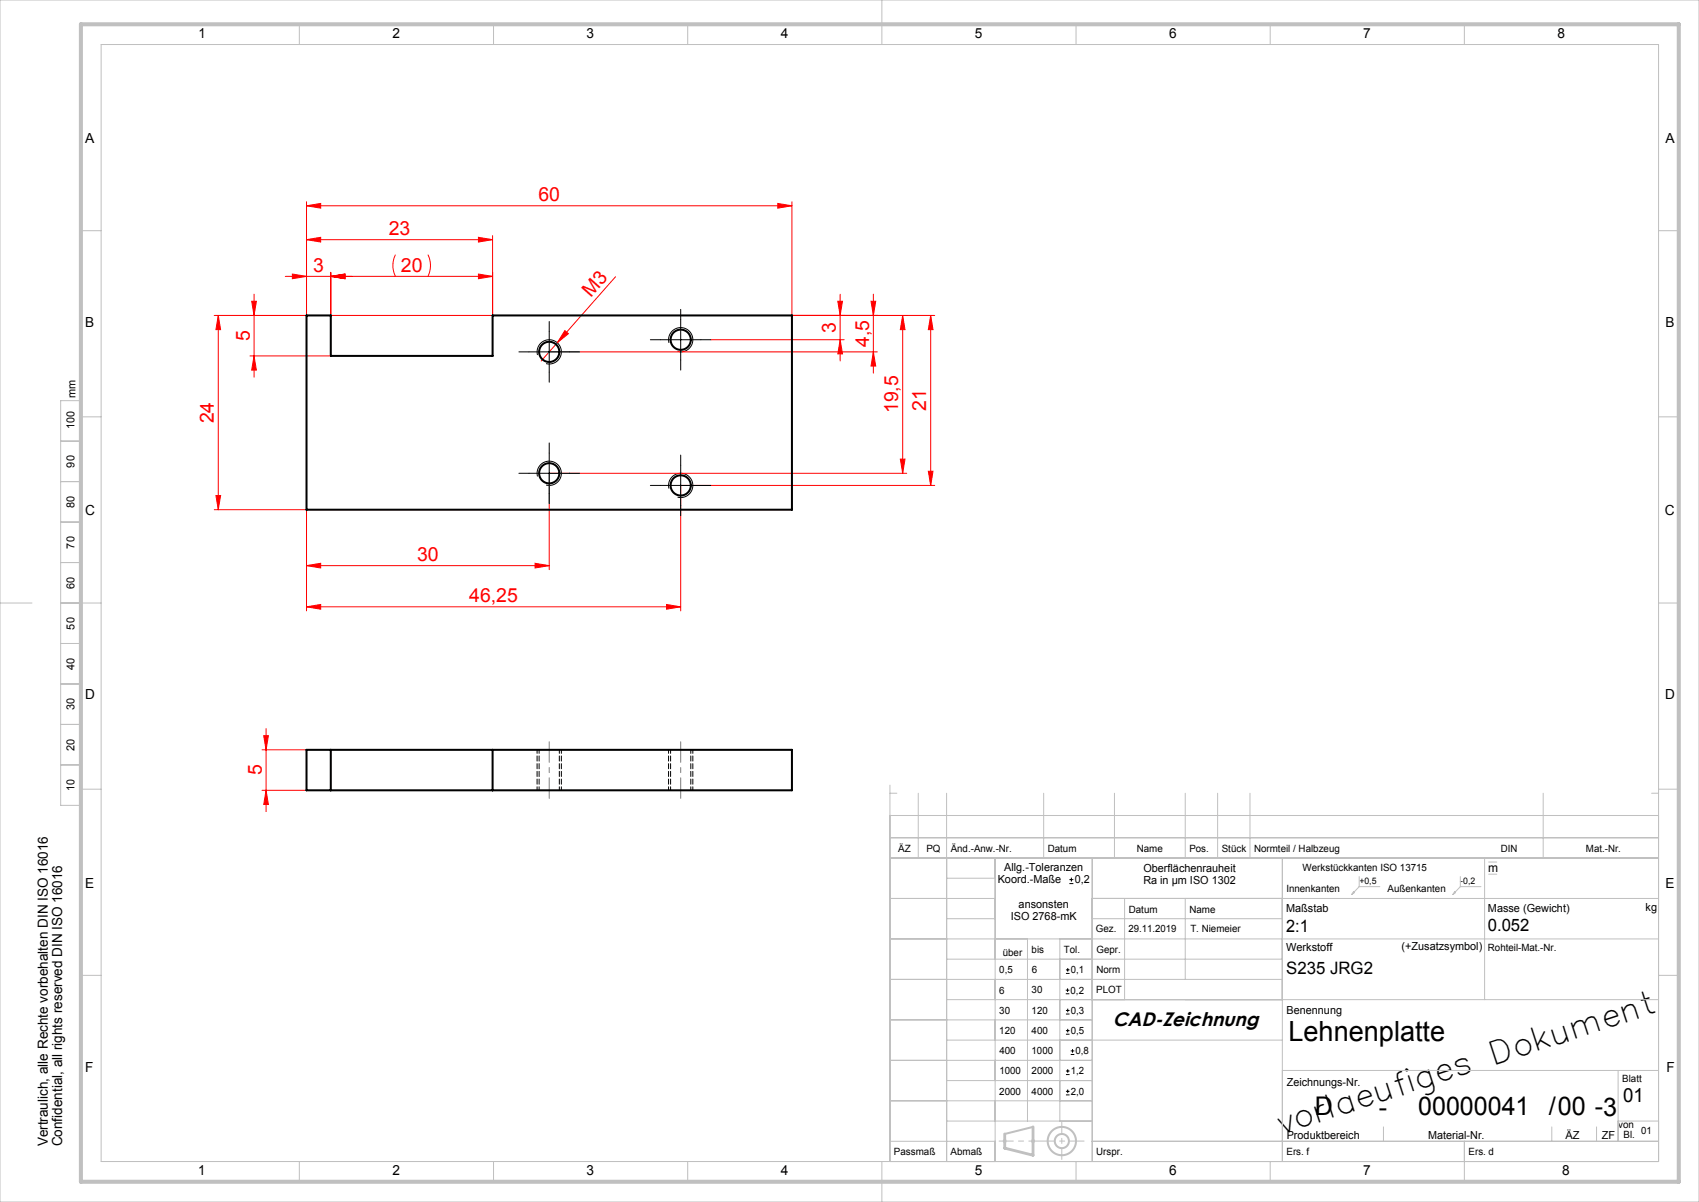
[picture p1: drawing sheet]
<svg xmlns="http://www.w3.org/2000/svg" width="420mm" height="297mm" viewBox="0 0 420 297" stroke-linecap="round" stroke-linejoin="round" font-family="sans-serif">
<g fill="none" stroke="#000" stroke-width=".25">
<path d="M135.8 79.4v15M168.3 76.4v15M128.3 86.9h15M132.9 87.7a3 3 0 0 1 2.6-3.7 3 3 0 0 1 3.3 3.2 3 3 0 0 1-3.8 2.6M160.8 83.9h15M165.4 84.7a3 3 0 0 1 2.6-3.7 3 3 0 0 1 3.3 3.2 3 3 0 0 1-3.8 2.6M128.3 116.9h15M132.9 117.7a3 3 0 0 1 2.6-3.7 3 3 0 0 1 3.3 3.2 3 3 0 0 1-3.8 2.6M135.8 109.4v15M160.8 119.9h15M168.3 112.4v15M165.4 120.7a3 3 0 0 1 2.6-3.7 3 3 0 0 1 3.3 3.2 3 3 0 0 1-3.8 2.6"/>
<path d="M264.4 218.3h.9M264.4 217.3h.9M264.8 216.9v.9M263.5 239.6h.9M263.9 239.2v.9M263.5 245.5h.8M263.5 244.7h.8M263.5 255.5h.9M263.5 254.7h.9M263.5 250.6h.9M263.5 249.7h.9M263.5 240.5h.9"/>
<path d="M263.9 244.2v.9M263.9 249.2v.9M263.9 254.2v.9M264.7 259.7h.9M265.1 259.2v.9M263.5 270.5h.9M263.5 269.7h.9M263.5 265.5h.9M263.5 264.6h.9M263.9 269.2v.9M263.9 264.2v.9M264.7 260.5h.9"/>
</g>
<g fill="none" stroke="#c0c0c0" stroke-width=".25">
<path d="M0 0h420v297h-420zM25 11h385v276h-385zM74 6v5M122 6v5M170 6v5M218 0v11M266 6v5M314 6v5M362 6v5M20 57h5M410 57h5M15 99h5v100h-5z"/>
<path d="M15 119h5M15 109h5M20 103h5M410 103h5M15 139h5M15 129h5M0 149h7.9M15 149h10M15 159h5M410 149h5M15 169h5M15 179h5"/>
<path d="M15 189h5M20 195h5M220 194v93M220 196h1.7M227 196v16M234 196v91M258 196v16M275.5 196v16M293 196v16M301 196v16M309 196v16M381.5 196v16"/>
<path d="M408.3 196h1.7M410 195h5M220 212h190M220 207h190M220 201.5h190M234 217h12M246 212v75M270 212v75M317 212v75M336 216.6v2.5M336 219.1h5.1M336 219.1l-1.8 1.9"/>
<path d="M361 219.1h5.1M361 216.6v2.5M361 219.1l-1.8 1.9M367 212v35M368 213h2M368 216h2M220 232h190M220 222h26M234 227h12M234 237h83M254 232v45M262 232v45"/>
<path d="M270 222h140M270 227h47M278 222v25M293 222v20M334.6 220.4l.2 .2-.6 .4zM359.6 220.4l.2 .2-.6 .4zM20 241h5M220 242h97M220 252h50M234 247h176M234 257h83M410 241h5"/>
<path d="M220 262h50M220 272h50M234 267h36M234 277h36M317 264.5h93M342 278.4v3.6M383.6 278.4v3.6M394.7 278.4v3.6M400 277h10M400 264.5v17.5M74 287v5M122 287v5"/>
<path d="M170 287v5M218 287v10M220 282h26M247.9 281.9h1M248 281.6l.7 .7M248.4 281.4v1M248.7 281.6l-.7 .7M254.9 281.9h1M255 281.6l.7 .7M255.4 281.4v1M255.7 281.6l-.7 .7M266 287v5"/>
<path d="M270 282h140M314 287v5M362 282v10"/>
</g>
<g fill="none" stroke="#c0c0c0" stroke-width=".5">
<path d="M255.4 278.4l-7 1.8"/>
<circle cx="262.5" cy="281.9" r="3.5"/>
<circle cx="262.5" cy="281.9" r="1.75"/>
</g>
<g fill="none" stroke="#f00" stroke-width=".25">
<path d="M75.8 59.2l3.5-.6v1.2zM75.8 50.8l3.5-.5v1.1zM75.8 49.8v28.1M75.8 59.2h46M75.8 50.8h120M118.3 58.6l3.5 .6-3.5 .6zM121.8 58.2v19.7h-68.8M192.3 50.3l3.5 .5-3.5 .6zM195.8 49.8v28.1h35.3M54 77.9v48M54 77.9l.5 3.5h-1.1zM62.2 74.4h1.2l-.6 3.5z"/>
<path d="M62.8 72.7v20.5M70.5 68.3h51.3M72.3 67.7l3.5 .6-3.5 .6zM81.8 68.3l3.5-.6v1.2zM81.8 67.3v10.6M97.8 62.9a6 6 0 0 0 0 5.4M105.8 62.9a6 6 0 0 1 0 5.4M118.3 67.7l3.5 .6-3.5 .6zM152.2 68.4l-18.4 20.8M207.1 74.4h1.2l-.6 3.5zM207.7 72.7v16.5M215.3 74.4h1.2l-.6 3.5z"/>
<path d="M215.9 72.7v19.5M223.1 77.9l.6 3.5h-1.1zM223.1 77.9v39M230.1 77.9v42M230.1 77.9l.5 3.5h-1.1zM61.8 87.9h20M62.8 87.9l.6 3.5h-1.2zM135.8 86.9h81.1M139.6 81.7l.9 .8-2.7 2.2zM175.8 83.9h32.9M207.7 83.9l.6 3.5h-1.2zM215.9 86.9l.6 3.5h-1.2z"/>
<path d="M222.6 113.4h1.1l-.6 3.5zM224.1 116.9h-88.3v23.9M229.5 116.4h1.1l-.5 3.5zM231.1 119.9h-62.8v31M53 125.9h22.8v25M53.4 122.4h1.1l-.5 3.5zM75.8 139.8l3.5-.6v1.1zM75.8 139.8h60M132.3 139.2l3.5 .6-3.5 .5zM75.8 149.9l3.5-.5v1.1zM75.8 149.9h92.5M164.8 149.4l3.5 .5-3.5 .6z"/>
<path d="M64.8 185.3h11M64.8 195.3h11M65.2 181.8h1.2l-.6 3.5zM65.8 180v20.5M65.8 195.3l.6 3.5h-1.2z"/>
</g>
<path d="M132.8 185.3v10M138.8 195.3v-10M165.3 185.3v10M171.3 195.3v-10" fill="none" stroke="#000" stroke-width=".25" stroke-dasharray="1.3 .6" stroke-dashoffset=".4"/>
<path d="M135.8 183.3v14M168.3 183.3v14" fill="none" stroke="#808080" stroke-width=".25" stroke-dasharray="15.2 1.3 1.3 1.3" stroke-dashoffset="10.1"/>
<path d="M262.5 286.5v-9.2" fill="none" stroke="#c0c0c0" stroke-width=".25" stroke-dasharray="6.3 1.3 1.3 1.3" stroke-dashoffset="3.7"/>
<path d="M247 281.9h21" fill="none" stroke="#c0c0c0" stroke-width=".25" stroke-dasharray="6.3 1.3 1.3 1.3" stroke-dashoffset="2.8"/>
<path d="M255.4 278.4v7l-7-1.7v-3.5" fill="none" stroke="#c0c0c0" stroke-width=".7"/>
<path d="M20 6h395v286h-395z" fill="none" stroke="#c0c0c0" stroke-width="1"/>
<g fill="#f00">
<path d="M139.6 81.7l.9 .8-2.7 2.2z"/>
<path d="M164.8 149.4l3.5 .5-3.5 .6zM75.8 149.9l3.5-.5v1.1z"/>
<path d="M75.8 139.8l3.5-.6v1.1zM132.3 139.2l3.5 .6-3.5 .5zM72.3 67.7l3.5 .6-3.5 .6zM81.8 68.3l3.5-.6v1.2zM81.8 68.3l3.5-.6v1.2zM118.3 67.7l3.5 .6-3.5 .6zM75.8 59.2l3.5-.6v1.2zM118.3 58.6l3.5 .6-3.5 .6zM75.8 50.8l3.5-.5v1.1zM192.3 50.3l3.5 .5-3.5 .6z"/>
<path d="M62.8 87.9l.6 3.5h-1.2zM62.2 74.4h1.2l-.6 3.5zM207.7 83.9l.6 3.5h-1.2zM207.1 74.4h1.2l-.6 3.5zM215.9 86.9l.6 3.5h-1.2zM215.3 74.4h1.2l-.6 3.5zM222.6 113.4h1.1l-.6 3.5zM223.1 77.9l.6 3.5h-1.1zM229.5 116.4h1.1l-.5 3.5zM230.1 77.9l.5 3.5h-1.1z"/>
<path d="M54 77.9l.5 3.5h-1.1zM53.4 122.4h1.1l-.5 3.5zM65.2 181.8h1.2l-.6 3.5zM65.8 195.3l.6 3.5h-1.2z"/>
</g>
<g fill="none" stroke="#000" stroke-width=".5">
<path d="M75.8 77.9h6v10h40v-10h74v48h-120zM75.8 185.3h120v10h-120zM81.8 185.3v10M121.8 185.3v10"/>
<circle cx="135.8" cy="86.9" r="2.5"/>
<circle cx="168.3" cy="83.9" r="2.5"/>
<circle cx="135.8" cy="116.9" r="2.5"/>
<circle cx="168.3" cy="119.9" r="2.5"/>
</g>
<path d="M133.3 185.3v10M138.3 195.3v-10M165.8 185.3v10M170.8 195.3v-10" fill="none" stroke="#000" stroke-width=".25" stroke-dasharray="1.3 .6" stroke-dashoffset=".4"/>
<text font-size="7.8" x="317.2" y="280.1" transform="rotate(-18 317.2 280.1)">vorlaeufiges Dokument</text>
<text font-size="6.9" x="318.5" y="257.2">Lehnenplatte</text>
<g font-size="6.3">
<text x="325" y="275.4">D</text>
<text x="340.8" y="275.7">-</text>
<text x="350.6" y="275.5">00000041</text>
<text x="382.8" y="275.5">/00 -3</text>
</g>
<g font-size="4.8" fill="#f00">
<text x="133.1" y="49.8">60</text>
<text x="96.1" y="58.1">23</text>
<text x="77.4" y="67.2">3</text>
<text x="99.1" y="67.2">20</text>
<text x="146.1" y="73.7" transform="rotate(-49 146.1 73.7)">M3</text>
<text x="206.6" y="82.3" transform="rotate(-90 206.6 82.3)">3</text>
<text x="61.7" y="84.3" transform="rotate(-90 61.7 84.3)">5</text>
<text x="214.8" y="85.8" transform="rotate(-90 214.8 85.8)">4,5</text>
<text x="229" y="101.6" transform="rotate(-90 229 101.6)">21</text>
<text x="52.9" y="104.6" transform="rotate(-90 52.9 104.6)">24</text>
<text x="222.1" y="102.1" transform="rotate(-90 222.1 102.1)">19,5</text>
<text x="103.1" y="138.7">30</text>
<text x="116" y="148.9">46,25</text>
<text x="64.7" y="191.6" transform="rotate(-90 64.7 191.6)">5</text>
</g>
<g font-size="4.8">
<text x="275.1" y="253.4">CAD-Zeichnung</text>
<text x="401.2" y="272.3">01</text>
</g>
<g font-size="4.2">
<text x="318" y="230.2">2:1</text>
<text x="367.8" y="230.1">0.052</text>
<text x="317.9" y="240.6">S235 JRG2</text>
</g>
<g font-size="3.4">
<text x="49" y="9.3">1</text>
<text x="97" y="9.3">2</text>
<text x="145" y="9.3">3</text>
<text x="193" y="9.3">4</text>
<text x="241" y="9.3">5</text>
<text x="289.1" y="9.3">6</text>
<text x="337" y="9.3">7</text>
<text x="385" y="9.3">8</text>
<text x="21" y="35.3">A</text>
<text x="411.7" y="35.3">A</text>
<text x="21.1" y="80.8">B</text>
<text x="411.7" y="80.7">B</text>
<text x="21.1" y="127.3">C</text>
<text x="411.6" y="127.3">C</text>
<text x="21.1" y="172.8">D</text>
<text x="411.6" y="172.7">D</text>
<text x="21" y="219.3">E</text>
<text x="411.7" y="219.3">E</text>
<text x="21.1" y="264.8">F</text>
<text x="411.9" y="264.8">F</text>
<text x="11.9" y="283.3" transform="rotate(-90 11.9 283.3)">Vertraulich, alle Rechte vorbehalten DIN ISO 16016</text>
<text x="15.4" y="283.3" transform="rotate(-90 15.4 283.3)">Confidential, all rights reserved DIN ISO 16016</text>
<text x="49" y="290.3">1</text>
<text x="97.1" y="290.3">2</text>
<text x="145" y="290.4">3</text>
<text x="193.1" y="290.4">4</text>
<text x="241" y="290.3">5</text>
<text x="289" y="290.3">6</text>
<text x="337" y="290.3">7</text>
<text x="386.2" y="290.4">8</text>
</g>
<text font-size="3" x="367.9" y="215.5">m</text>
<g font-size="2.7">
<text x="18.6" y="98.2" transform="rotate(-90 18.6 98.2)">mm</text>
<text x="18.4" y="106" transform="rotate(-90 18.4 106)">100</text>
<text x="18.4" y="115.5" transform="rotate(-90 18.4 115.5)">90</text>
<text x="18.4" y="125.5" transform="rotate(-90 18.4 125.5)">80</text>
<text x="18.4" y="135.5" transform="rotate(-90 18.4 135.5)">70</text>
<text x="18.4" y="145.5" transform="rotate(-90 18.4 145.5)">60</text>
<text x="18.4" y="155.5" transform="rotate(-90 18.4 155.5)">50</text>
<text x="18.4" y="165.5" transform="rotate(-90 18.4 165.5)">40</text>
<text x="18.4" y="175.5" transform="rotate(-90 18.4 175.5)">30</text>
<text x="18.4" y="185.5" transform="rotate(-90 18.4 185.5)">20</text>
<text x="18.4" y="195.5" transform="rotate(-90 18.4 195.5)">10</text>
<text x="248.3" y="215.3">Allg.-Toleranzen</text>
<text x="282.7" y="215.4">Oberflächenrauheit</text>
<text x="246.6" y="218.3">Koord.-Maße</text>
<text x="265.7" y="218.3">0,2</text>
<text x="282.6" y="218.4">Ra in µm ISO 1302</text>
<text x="249.9" y="227.3">ISO 2768-mK</text>
<text x="251.8" y="224.3">ansonsten</text>
<text x="317.9" y="225.3">Maßstab</text>
<text x="367.8" y="225.3">Masse (Gewicht)</text>
<text x="406.8" y="225.2">kg</text>
<text x="317.9" y="234.9">Werkstoff</text>
<text x="346.5" y="234.9">(+Zusatzsymbol)</text>
<text x="318.1" y="250.5">Benennung</text>
<text x="318.1" y="268.4">Zeichnungs-Nr.</text>
<text x="318.1" y="281.5">Produktbereich</text>
<text x="353.1" y="281.4">Material-Nr.</text>
<text x="387" y="281.4">ÄZ</text>
<text x="396" y="281.4">ZF</text>
</g>
<g font-size="2.5">
<text x="222" y="210.5">ÄZ</text>
<text x="229" y="210.5">PQ</text>
<text x="235" y="210.5">Änd.-Anw.-Nr.</text>
<text x="259" y="210.5">Datum</text>
<text x="281" y="210.5">Name</text>
<text x="294" y="210.5">Pos.</text>
<text x="302" y="210.5">Stück</text>
<text x="310" y="210.5">Normteil / Halbzeug</text>
<text x="322" y="215.3">Werkstückkanten ISO 13715</text>
<text x="371" y="210.5">DIN</text>
<text x="392" y="210.5">Mat.-Nr.</text>
<text x="318" y="220.5">Innenkanten</text>
<text x="343" y="220.5">Außenkanten</text>
<text x="279" y="225.5">Datum</text>
<text x="294" y="225.5">Name</text>
<text x="270.9" y="230.2">Gez.</text>
<text x="279" y="230.2">29.11.2019</text>
<text x="294.3" y="230.2">T. Niemeier</text>
<text x="247.9" y="236.3">über</text>
<text x="255" y="235.5">bis</text>
<text x="263" y="235.5">Tol.</text>
<text x="271" y="235.5">Gepr.</text>
<text x="367.8" y="234.9">Rohteil-Mat.-Nr.</text>
<text x="247" y="245.5">6</text>
<text x="247" y="240.5">0,5</text>
<text x="255" y="245.5">30</text>
<text x="255.1" y="240.5">6</text>
<text x="264.7" y="245.5">0,2</text>
<text x="264.7" y="240.5">0,1</text>
<text x="271" y="245.5">PLOT</text>
<text x="271" y="240.5">Norm</text>
<text x="247" y="250.5">30</text>
<text x="255" y="250.5">120</text>
<text x="264.7" y="250.5">0,3</text>
<text x="247" y="255.5">120</text>
<text x="255" y="255.5">400</text>
<text x="264.7" y="255.5">0,5</text>
<text x="247.1" y="260.5">400</text>
<text x="255" y="260.5">1000</text>
<text x="265.9" y="260.5">0,8</text>
<text x="247.1" y="265.5">1000</text>
<text x="255" y="265.5">2000</text>
<text x="264.7" y="265.5">1,2</text>
<text x="401" y="267.3">Blatt</text>
<text x="247" y="270.5">2000</text>
<text x="255" y="270.5">4000</text>
<text x="264.7" y="270.5">2,0</text>
<text x="400" y="278.8">von</text>
<text x="401.3" y="281.1">Bl.</text>
<text x="405.7" y="280.2">01</text>
<text x="221" y="285.3">Passmaß</text>
<text x="235" y="285.3">Abmaß</text>
<text x="271" y="285.3">Urspr.</text>
<text x="318" y="285.3">Ers. f</text>
<text x="363" y="285.3">Ers. d</text>
</g>
<g font-size="2.2">
<text x="336" y="218.4">+0,5</text>
<text x="361" y="218.4">-0,2</text>
</g>
</svg>
